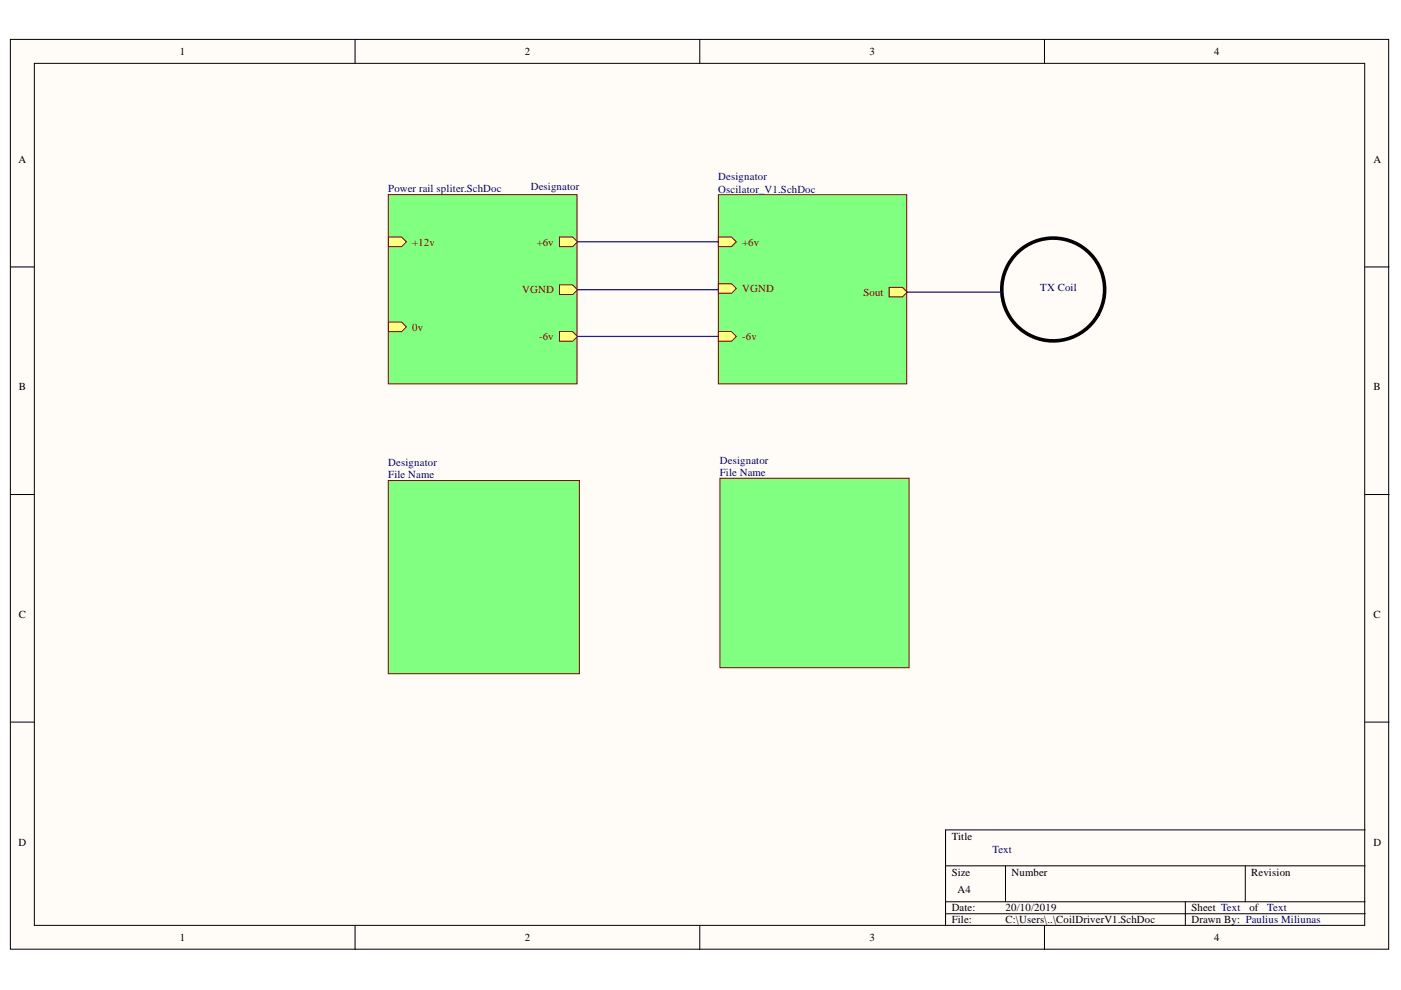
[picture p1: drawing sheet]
<svg xmlns="http://www.w3.org/2000/svg" width="297mm" height="210mm" viewBox="0 0 297 210" stroke-linecap="round" stroke-linejoin="round" font-family="sans-serif">
<g fill="#fffcf8" stroke="#000" stroke-width=".21">
<path d="M2.2 8.4h292.2v192.9h-292.2z"/>
<path d="M7.3 13.4h282v182.8h-282z"/>
</g>
<g fill="none" stroke="#000" stroke-width=".21">
<path d="M75.3 8.4v5M148.4 8.4v5M221.4 8.4v5M2.2 56.6h5.1M289.4 56.6h5.1M2.2 104.9h5.1M289.4 104.9h5.1M2.2 153.1h5.1M289.4 153.1h5.1M289.4 176h-88.9v20.3M75.3 196.3v5.1M148.4 196.3v5.1"/>
<path d="M200.5 183.6h88.9M200.5 191.2h88.9M200.5 193.7h88.9M213.2 183.6v7.6M221.4 196.3v5.1M251.3 191.2v5.1M264 183.6v7.6"/>
</g>
<path d="M82.3 41.3h40v40.1h-40z" fill="#80ff80" stroke="#800000" stroke-width=".21"/>
<path d="M82.3 50.3h2.8l1.1 1-1.1 1h-2.8z" fill-rule="evenodd" fill="#ffff80"/>
<path d="M82.3 50.3h2.8l1.1 1-1.1 1h-2.8z" fill="none" stroke="#800000" stroke-width=".21"/>
<path d="M82.3 68.3h2.8l1.1 1-1.1 1h-2.8z" fill-rule="evenodd" fill="#ffff80"/>
<path d="M82.3 68.3h2.8l1.1 1-1.1 1h-2.8z" fill="none" stroke="#800000" stroke-width=".21"/>
<path d="M118.6 50.3h2.8l1 1-1 1h-2.8z" fill-rule="evenodd" fill="#ffff80"/>
<path d="M118.6 50.3h2.8l1 1-1 1h-2.8z" fill="none" stroke="#800000" stroke-width=".21"/>
<path d="M118.6 60.4h2.8l1 1-1 1h-2.8z" fill-rule="evenodd" fill="#ffff80"/>
<path d="M118.6 60.4h2.8l1 1-1 1h-2.8z" fill="none" stroke="#800000" stroke-width=".21"/>
<path d="M118.6 70.3h2.8l1 1-1 1h-2.8z" fill-rule="evenodd" fill="#ffff80"/>
<path d="M118.6 70.3h2.8l1 1-1 1h-2.8z" fill="none" stroke="#800000" stroke-width=".21"/>
<path d="M152.3 41.3h39.9v40.1h-39.9z" fill="#80ff80" stroke="#800000" stroke-width=".21"/>
<path d="M152.3 50.3h2.8l1 1-1 1h-2.8z" fill-rule="evenodd" fill="#ffff80"/>
<path d="M152.3 50.3h2.8l1 1-1 1h-2.8z" fill="none" stroke="#800000" stroke-width=".21"/>
<path d="M152.3 60.2h2.8l1 1-1 1h-2.8z" fill-rule="evenodd" fill="#ffff80"/>
<path d="M152.3 60.2h2.8l1 1-1 1h-2.8z" fill="none" stroke="#800000" stroke-width=".21"/>
<path d="M152.3 70.3h2.8l1 1-1 1h-2.8z" fill-rule="evenodd" fill="#ffff80"/>
<path d="M152.3 70.3h2.8l1 1-1 1h-2.8z" fill="none" stroke="#800000" stroke-width=".21"/>
<path d="M188.5 60.9h2.8l1 1-1 1.1h-2.8z" fill-rule="evenodd" fill="#ffff80"/>
<path d="M188.5 60.9h2.8l1 1-1 1.1h-2.8z" fill="none" stroke="#800000" stroke-width=".21"/>
<g fill="#80ff80" stroke="#800000" stroke-width=".21">
<path d="M82.3 101.9h40.5v40.9h-40.5z"/>
<path d="M152.6 101.4h40.1v40.2h-40.1z"/>
</g>
<path d="M232.8 66.7a10.9 10.9 0 0 0-9.2-16.2 10.9 10.9 0 0 0-10.1 15.6 10.9 10.9 0 0 0 18.6 1.8l.7-1.1" fill="none" stroke="#000" stroke-width=".76"/>
<path d="M122.4 51.3h29.9M122.4 71.3h29.9M152.3 61.2v.2h-29.9M192.3 61.9h20.1" fill="none" stroke="#000080" stroke-width=".25"/>
<g font-size="2.3">
<text x="38.2" y="11.7">1</text>
<text x="111.2" y="11.7">2</text>
<text x="184.3" y="11.7">3</text>
<text x="257.4" y="11.7">4</text>
<text x="3.9" y="34.5">A</text>
<text x="291.2" y="34.5">A</text>
<text x="4" y="82.8">B</text>
<text x="291.2" y="82.8">B</text>
<text x="4" y="131">C</text>
<text x="291.2" y="131">C</text>
<text x="3.9" y="179.3">D</text>
<text x="201.8" y="178">Title</text>
<text x="291.2" y="179.3">D</text>
<text x="201.8" y="185.6">Size</text>
<text x="214.5" y="185.6">Number</text>
<text x="265.3" y="185.6">Revision</text>
<text x="203" y="189.4">A4</text>
<text x="201.8" y="193.2">Date:</text>
<text x="201.8" y="195.8">File:</text>
<text x="213.2" y="193.2">20/10/2019</text>
<text x="213.2" y="195.8">C:\Users\..\CoilDriverV1.SchDoc</text>
<text x="252.6" y="193.2">Sheet Text</text>
<text x="252.6" y="195.8">Drawn By: Paulius Miliunas</text>
<text x="264.9" y="193.2">of</text>
<text x="38.2" y="199.6">1</text>
<text x="111.2" y="199.6">2</text>
<text x="184.3" y="199.6">3</text>
<text x="257.4" y="199.6">4</text>
</g>
<g font-size="2.3" fill="#000080">
<text x="82.3" y="40.7">Power rail spliter.SchDoc</text>
<text x="112.5" y="40.3">Designator</text>
<text x="152.3" y="38.2">Designator</text>
<text x="152.3" y="40.8">Oscilator_V1.SchDoc</text>
<text x="220.6" y="61.7">TX Coil</text>
<text x="82.3" y="98.8">Designator</text>
<text x="82.3" y="101.4">File Name</text>
<text x="152.6" y="98.4">Designator</text>
<text x="152.6" y="100.9">File Name</text>
<text x="210.4" y="180.9">Text</text>
<text x="268.7" y="193.1">Text</text>
</g>
<g font-size="2.3" fill="#800000">
<text x="87.4" y="52.1">+12v</text>
<text x="113.8" y="52.1">+6v</text>
<text x="157.4" y="52.1">+6v</text>
<text x="110.7" y="62.2">VGND</text>
<text x="157.4" y="62">VGND</text>
<text x="183.1" y="62.7">Sout</text>
<text x="87.4" y="70.1">0v</text>
<text x="114.3" y="72.1">-6v</text>
<text x="157.4" y="72.1">-6v</text>
</g>
</svg>
